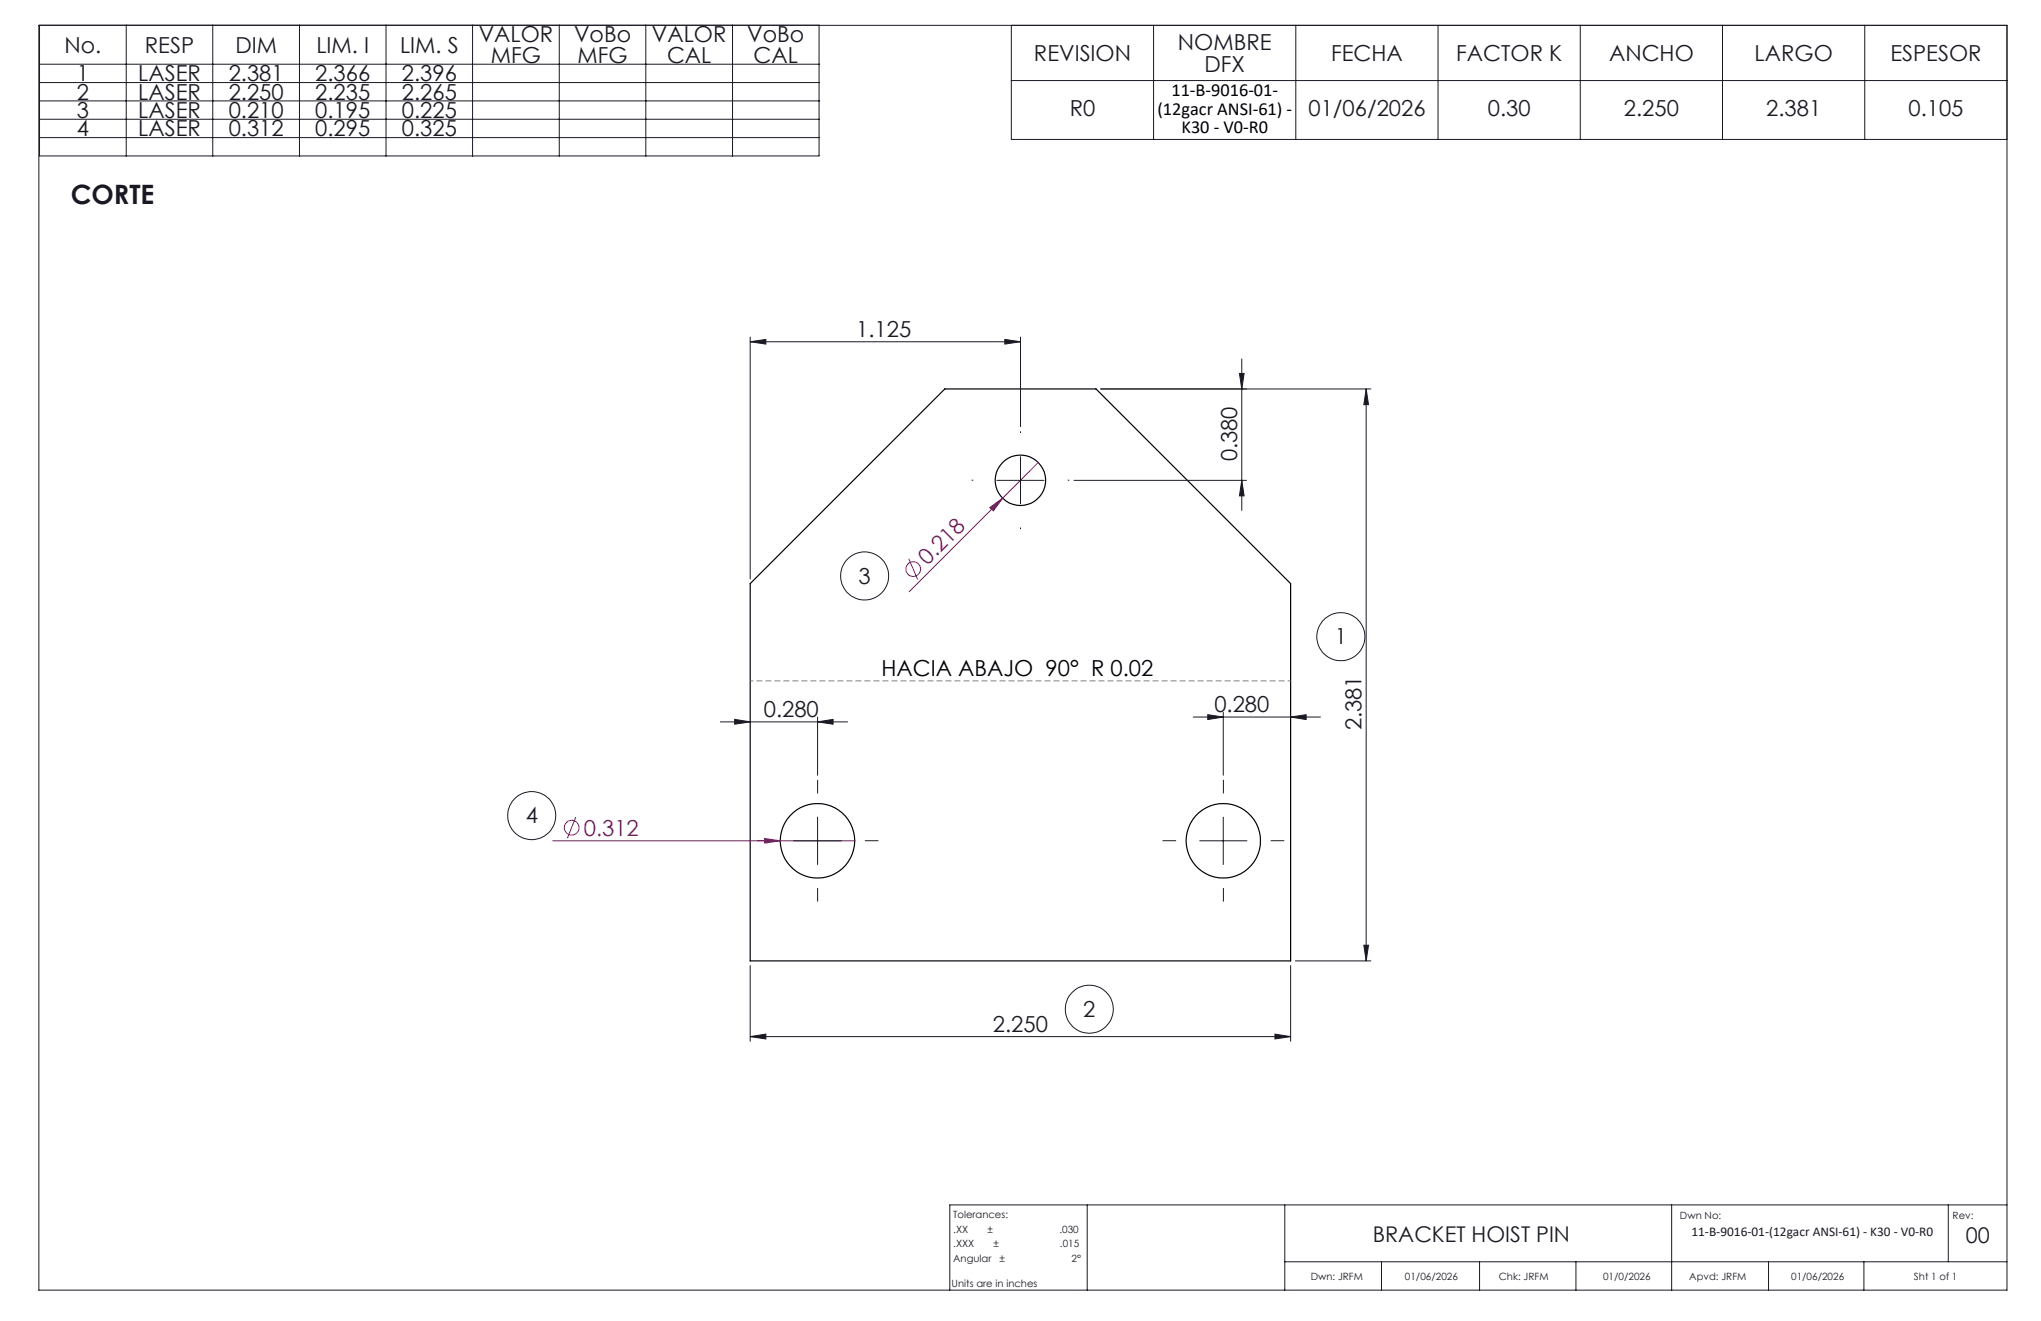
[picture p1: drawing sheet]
<svg xmlns="http://www.w3.org/2000/svg" width="432mm" height="279mm" viewBox="0 0 432 279" stroke-linecap="round" stroke-linejoin="round" font-family="sans-serif">
<g fill="none" stroke="#000" stroke-width=".25">
<path d="M158.7 123.4l41.2-41.1h32l41.1 41.1v79.8h-114.3z"/>
<circle cx="215.9" cy="101.6" r="5.3"/>
<circle cx="173" cy="177.8" r="7.9"/>
<circle cx="258.8" cy="177.8" r="7.9"/>
</g>
<g fill="none" stroke="#a0006e" stroke-width=".21">
<path d="M219.6 97.8l-7.5 7.6M192.3 118.2l1.8 4.4M209.4 107.4l2.7-2-2 2.7zM212.1 105.4l-19.8 19.8M116.9 177.8h63.9M121.8 172.8l-1.7 4.5M161.8 177.3l3.3 .5-3.3 .5z"/>
<circle cx="193.2" cy="120.4" r="1.55"/>
<circle cx="120.9" cy="175.1" r="1.56"/>
</g>
<g fill="none" stroke="#191924" stroke-width=".21">
<path d="M8.2 5.4h416.4v267.5h-416.4zM8.4 5.3v27.7h164.9v-27.7M8.4 13.6h164.9M8.4 17.5h164.9M26.7 5.3v27.7M45 5.3v27.7M63.4 5.3v27.7M81.7 5.3v27.7M100 5.3v27.7M118.3 5.3v27.7M136.6 5.3v27.7M155 5.3v27.7"/>
<path d="M214 5.4v24.1h210.6M214 17h210.6M244.1 5.4v24.1M274.1 5.4v24.1M304.2 5.4v24.1M334.3 5.4v24.1M364.4 5.4v24.1M394.5 5.4v24.1M8.4 21.3h164.9M8.4 25.2h164.9M8.4 29.1h164.9M158.7 72.3l3.3-.5v1z"/>
<path d="M158.7 71.3v51.1M158.7 72.3h57.2M212.6 71.8l3.3 .5-3.3 .5zM215.9 71.3v18.9M262.2 79h1l-.5 3.3zM262.7 75.9v32M215.9 96.6v10M232.9 82.3h57.1M289 82.3l.5 3.3h-1zM289 82.3v120.9M210.9 101.6h10M227.2 101.6h36.5"/>
<path d="M262.7 101.6l.5 3.3h-1zM152.4 152.7h26.9M155.4 152.2l3.3 .5-3.3 .5zM173 152.7l3.2-.5v1zM173 151.7v12.3M252.4 151.7h27M255.5 151.2l3.3 .5-3.3 .5zM258.8 150.7v13.3M273 151.7l3.3-.5v1zM168 177.8h9.9M173 172.8v10M253.8 177.8h10"/>
<path d="M258.8 172.8v10M288.5 199.9h1l-.5 3.3zM158.7 219.3l3.3-.6v1zM158.7 204.2v16M158.7 219.3h114.3M269.7 218.7l3.3 .6-3.3 .4zM273 204.2v16M274 203.2h16M230 254.8v18.1M271.8 254.8v18.1M353.7 254.8v18.1M412.2 254.8v12.1"/>
<path d="M424.6 254.8h-223.7v18.1M271.8 266.9h152.8M292.3 266.9v6M313 266.9v6M333.4 266.9v6M374.2 266.9v6M394.3 266.9v6"/>
<circle cx="182.9" cy="121.8" r="5.1"/>
<circle cx="283.7" cy="134.7" r="5.1"/>
<circle cx="112.5" cy="172.5" r="5.1"/>
<circle cx="230.5" cy="213.5" r="5.1"/>
</g>
<path d="M215.9 91.6v-.4M205.9 101.6h-.3M215.9 111.6v.3M225.9 101.6h.3M163 177.8h-2.9M173 167.8v-2.9M183 177.8h2.8M248.8 177.8h-2.8M258.8 167.8v-2.9M268.8 177.8h2.9M173 187.8v2.9M258.8 187.8v2.9" fill="none" stroke="#191924" stroke-width=".21" stroke-dasharray="15.2 1.3 1.3 1.3" stroke-linecap="butt"/>
<path d="M273 144h-114.3" fill="none" stroke="#808080" stroke-width=".21" stroke-dasharray="1.3 .6" stroke-dashoffset=".6" stroke-linecap="butt"/>
<g fill="#191924">
<path d="M173 152.7l3.2-.5v1zM155.4 152.2l3.3 .5-3.3 .5zM273 151.7l3.3-.5v1zM255.5 151.2l3.3 .5-3.3 .5zM212.6 71.8l3.3 .5-3.3 .5zM158.7 72.3l3.3-.5v1z"/>
<path d="M158.7 219.3l3.3-.6v1zM269.7 218.7l3.3 .6-3.3 .4z"/>
<path d="M262.7 101.6l.5 3.3h-1zM262.2 79h1l-.5 3.3z"/>
<path d="M289 82.3l.5 3.3h-1zM288.5 199.9h1l-.5 3.3z"/>
</g>
<g fill="#a0006e">
<path d="M161.8 177.3l3.3 .5-3.3 .5z"/>
<path d="M209.4 107.4l2.7-2-2 2.7z"/>
</g>
<text font-size="5.6" fill="#191924" x="15" y="43.2">CORTE</text>
<g font-size="4.7" fill="#191924">
<text x="13.6" y="11.1">No.</text>
<text x="30.7" y="11.1">RESP</text>
<text x="49.8" y="11.1">DIM</text>
<text x="67" y="11.1">LIM. I</text>
<text x="84.6" y="11.1">LIM. S</text>
<text x="101.3" y="8.9">VALOR</text>
<text x="121.5" y="8.9">VoBo</text>
<text x="137.9" y="8.9">VALOR</text>
<text x="158.1" y="8.9">VoBo</text>
<text x="249.2" y="10.6">NOMBRE</text>
<text x="16.3" y="17.2">1</text>
<text x="29.2" y="17.2">LASER</text>
<text x="48.4" y="17.2">2.381</text>
<text x="66.7" y="17.2">2.366</text>
<text x="85" y="17.2">2.396</text>
<text x="103.9" y="13.4">MFG</text>
<text x="122.2" y="13.4">MFG</text>
<text x="141.1" y="13.4">CAL</text>
<text x="159.4" y="13.4">CAL</text>
<text x="218.8" y="12.9">REVISION</text>
<text x="254.8" y="15.1">DFX</text>
<text x="281.6" y="12.9">FECHA</text>
<text x="308.1" y="12.9">FACTOR K</text>
<text x="340.4" y="12.9">ANCHO</text>
<text x="371.2" y="12.9">LARGO</text>
<text x="399.9" y="12.9">ESPESOR</text>
<text x="16.3" y="21.1">2</text>
<text x="29.2" y="21.1">LASER</text>
<text x="48.4" y="21.1">2.250</text>
<text x="66.7" y="21.1">2.235</text>
<text x="85" y="21.1">2.265</text>
<text x="16.3" y="25">3</text>
<text x="16.3" y="28.8">4</text>
<text x="29.2" y="25">LASER</text>
<text x="29.2" y="28.8">LASER</text>
<text x="48.4" y="25">0.210</text>
<text x="48.4" y="28.8">0.312</text>
<text x="66.7" y="25">0.195</text>
<text x="66.7" y="28.8">0.295</text>
<text x="85" y="25">0.225</text>
<text x="85" y="28.8">0.325</text>
<text x="226.3" y="24.5">R0</text>
<text x="276.8" y="24.5">01/06/2026</text>
<text x="314.8" y="24.5">0.30</text>
<text x="343.6" y="24.5">2.250</text>
<text x="373.7" y="24.5">2.381</text>
<text x="403.8" y="24.5">0.105</text>
<text x="181.2" y="71.3">1.125</text>
<text x="261.7" y="97.6" transform="rotate(-90 261.7 97.6)">0.380</text>
<text x="181.7" y="123.4">3</text>
<text x="282.4" y="136.3">1</text>
<text x="161.6" y="151.6">0.280</text>
<text x="256.9" y="150.6">0.280</text>
<text x="288" y="154.5" transform="rotate(-90 288 154.5)">2.381</text>
<text x="111.2" y="174.1">4</text>
<text x="229.2" y="215.1">2</text>
<text x="210.1" y="218.2">2.250</text>
</g>
<g font-size="4.7" fill="#a0006e">
<text x="196.2" y="119.7" transform="rotate(-45 196.2 119.7)">0.218</text>
<text x="123.5" y="176.8">0.312</text>
</g>
<text font-size="4.7" x="186.5" y="143">HACIA ABAJO 90° R 0.02</text>
<g font-size="4.6" fill="#191924">
<text x="290.4" y="262.7">BRACKET HOIST PIN</text>
<text x="415.9" y="263">00</text>
</g>
<g font-size="3.9">
<text x="247.8" y="20.3">11-B-9016-01-</text>
<text x="244.9" y="24.2">(12gacr ANSI-61) -</text>
<text x="250" y="28.1">K30 - V0-R0</text>
</g>
<text font-size="2.8" fill="#191924" x="357.9" y="261.5">11-B-9016-01-(12gacr ANSI-61) - K30 - V0-R0</text>
<g font-size="2.1" fill="#191924">
<text x="201.7" y="257.6">Tolerances:</text>
<text x="355.4" y="257.8">Dwn No:</text>
<text x="413.1" y="257.8">Rev:</text>
<text x="201.7" y="260.7">.XX</text>
<text x="201.7" y="263.9">.XXX</text>
<text x="208.9" y="260.7">±</text>
<text x="210.2" y="263.9">±</text>
<text x="224.1" y="260.7">.030</text>
<text x="224.3" y="263.9">.015</text>
<text x="201.7" y="267">Angular</text>
<text x="211.5" y="267">±</text>
<text x="226.7" y="267">2°</text>
<text x="201.3" y="272.3">Units are in inches</text>
<text x="277.3" y="270.7">Dwn: JRFM</text>
<text x="297.2" y="270.7">01/06/2026</text>
<text x="317.1" y="270.7">Chk: JRFM</text>
<text x="339.2" y="270.7">01/0/2026</text>
<text x="357.4" y="270.7">Apvd: JRFM</text>
<text x="378.9" y="270.7">01/06/2026</text>
<text x="404.9" y="270.7">Sht 1 of 1</text>
</g>
</svg>
